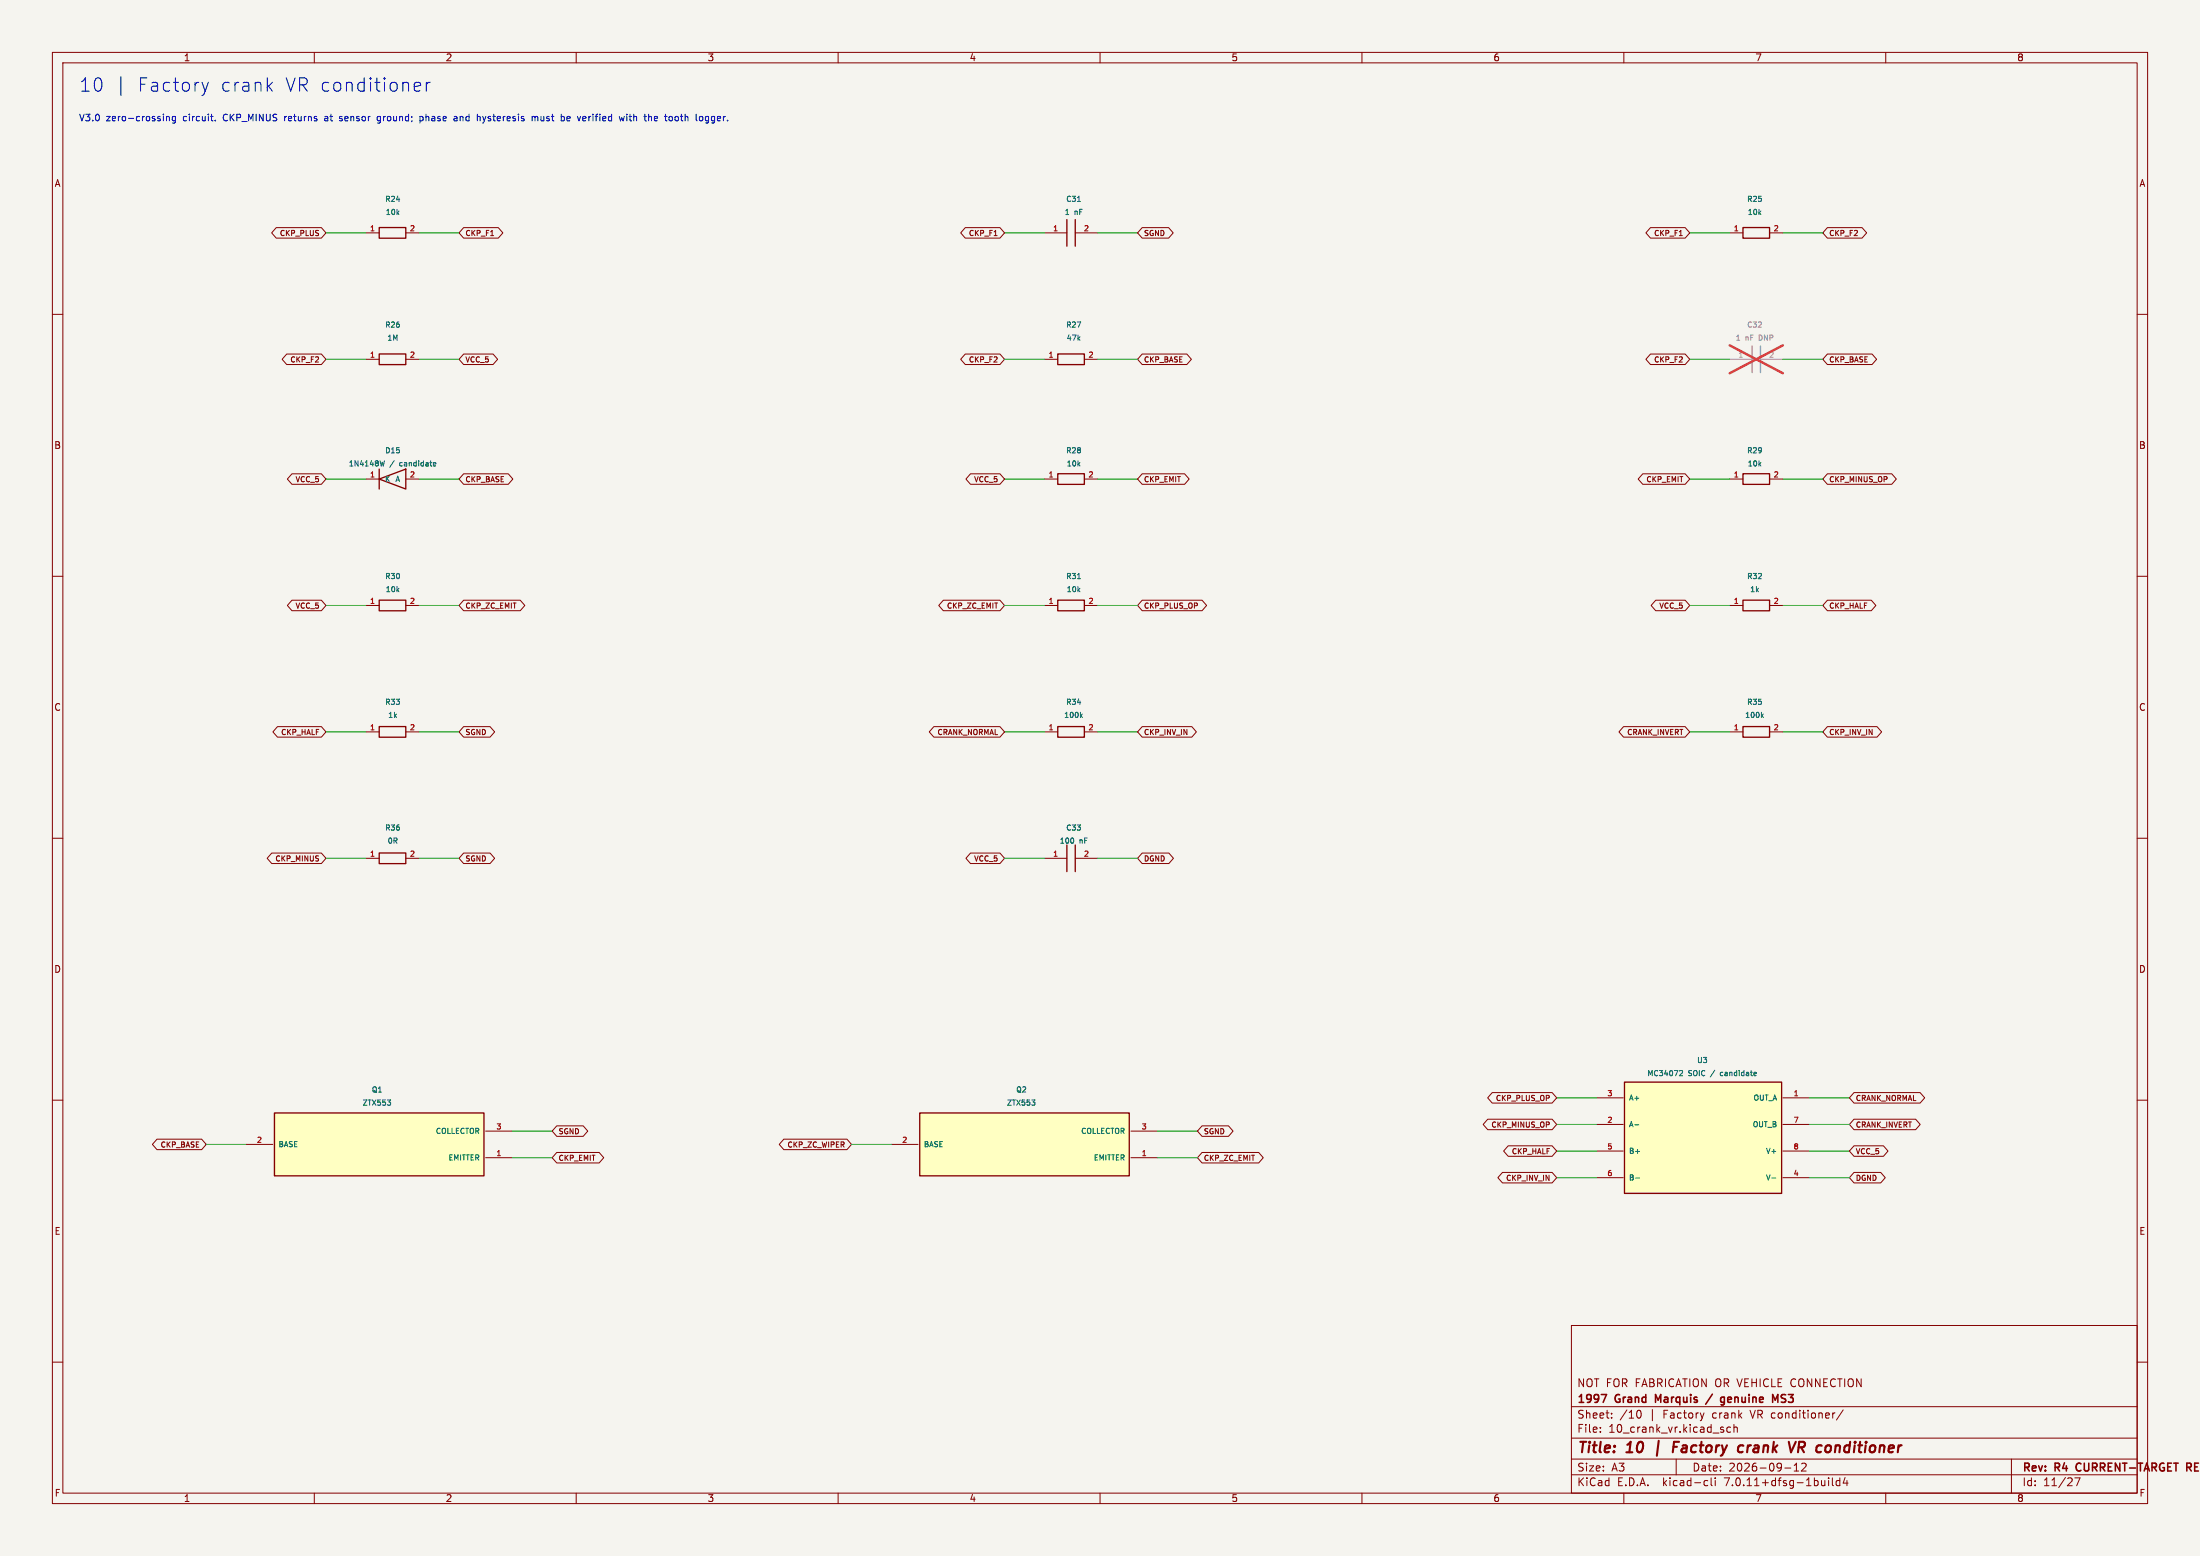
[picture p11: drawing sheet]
(kicad_sch (version 20230121) (generator eeschema) (paper "A3")
(title_block (title "10 | Factory crank VR conditioner") (date "2026-09-12") (rev "R4 CURRENT-TARGET REVIEW") (company "1997 Grand Marquis / genuine MS3") (comment 1 "NOT FOR FABRICATION OR VEHICLE CONNECTION"))
(lib_symbols
(symbol "GM97:C" (pin_names (offset 1.016)) (in_bom yes) (on_board yes)
(property "Reference" "C" (at 0 9 0) (effects (font (size 1.27 1.27))))
(property "Value" "C" (at 0 6 0) (effects (font (size 1.27 1.27))))
(property "Footprint" "Capacitor_SMD:C_0805_2012Metric" (at 0 0 0) (effects (font (size 1.27 1.27)) hide))
(symbol "C_0_1" (polyline (pts (xy -0.8 -2.54)(xy -0.8 2.54)) (stroke (width 0.254) (type default)) (fill (type none)))(polyline (pts (xy 0.8 -2.54)(xy 0.8 2.54)) (stroke (width 0.254) (type default)) (fill (type none))))
(symbol "C_1_1" (pin passive line (at -5.08 0 0) (length 4.28) (name "~" (effects (font (size 1.0 1.0)))) (number "1" (effects (font (size 1.0 1.0)))))
(pin passive line (at 5.08 0 180) (length 4.28) (name "~" (effects (font (size 1.0 1.0)))) (number "2" (effects (font (size 1.0 1.0)))))))
(symbol "GM97:D" (pin_names (offset 1.016)) (in_bom yes) (on_board yes)
(property "Reference" "D" (at 0 9 0) (effects (font (size 1.27 1.27))))
(property "Value" "D" (at 0 6 0) (effects (font (size 1.27 1.27))))
(property "Footprint" "" (at 0 0 0) (effects (font (size 1.27 1.27)) hide))
(symbol "D_0_1" (polyline (pts (xy 2.54 1.905)(xy 2.54 -1.905)(xy -2.54 0)(xy 2.54 1.905)) (stroke (width 0.254) (type default)) (fill (type none)))(polyline (pts (xy -2.54 -1.905)(xy -2.54 1.905)) (stroke (width 0.254) (type default)) (fill (type none))))
(symbol "D_1_1" (pin passive line (at -5.08 0 0) (length 2.54) (name "K" (effects (font (size 1.0 1.0)))) (number "1" (effects (font (size 1.0 1.0)))))
(pin passive line (at 5.08 0 180) (length 2.54) (name "A" (effects (font (size 1.0 1.0)))) (number "2" (effects (font (size 1.0 1.0)))))))
(symbol "GM97:DUAL_OPAMP" (pin_names (offset 1.016)) (in_bom yes) (on_board yes)
(property "Reference" "U" (at 0 13.620000000000001 0) (effects (font (size 1.27 1.27))))
(property "Value" "DUAL_OPAMP" (at 0 10.620000000000001 0) (effects (font (size 1.27 1.27))))
(property "Footprint" "" (at 0 0 0) (effects (font (size 1.27 1.27)) hide))
(symbol "DUAL_OPAMP_0_1" (rectangle (start -15 10.620000000000001) (end 15 -10.620000000000001) (stroke (width 0.254) (type default)) (fill (type background))))
(symbol "DUAL_OPAMP_1_1" (pin input line (at -20.32 7.62 0) (length 5.08) (name "A+" (effects (font (size 1.0 1.0)))) (number "3" (effects (font (size 1.0 1.0)))))
(pin input line (at -20.32 2.54 0) (length 5.08) (name "A-" (effects (font (size 1.0 1.0)))) (number "2" (effects (font (size 1.0 1.0)))))
(pin input line (at -20.32 -2.54 0) (length 5.08) (name "B+" (effects (font (size 1.0 1.0)))) (number "5" (effects (font (size 1.0 1.0)))))
(pin input line (at -20.32 -7.62 0) (length 5.08) (name "B-" (effects (font (size 1.0 1.0)))) (number "6" (effects (font (size 1.0 1.0)))))
(pin output line (at 20.32 7.62 180) (length 5.08) (name "OUT_A" (effects (font (size 1.0 1.0)))) (number "1" (effects (font (size 1.0 1.0)))))
(pin output line (at 20.32 2.54 180) (length 5.08) (name "OUT_B" (effects (font (size 1.0 1.0)))) (number "7" (effects (font (size 1.0 1.0)))))
(pin power_in line (at 20.32 -2.54 180) (length 5.08) (name "V+" (effects (font (size 1.0 1.0)))) (number "8" (effects (font (size 1.0 1.0)))))
(pin power_in line (at 20.32 -7.62 180) (length 5.08) (name "V-" (effects (font (size 1.0 1.0)))) (number "4" (effects (font (size 1.0 1.0)))))))
(symbol "GM97:R" (pin_names (offset 1.016)) (in_bom yes) (on_board yes)
(property "Reference" "R" (at 0 9 0) (effects (font (size 1.27 1.27))))
(property "Value" "R" (at 0 6 0) (effects (font (size 1.27 1.27))))
(property "Footprint" "Resistor_SMD:R_0805_2012Metric" (at 0 0 0) (effects (font (size 1.27 1.27)) hide))
(symbol "R_0_1" (rectangle (start -2.54 1.016) (end 2.54 -1.016) (stroke (width 0.254) (type default)) (fill (type none))))
(symbol "R_1_1" (pin passive line (at -5.08 0 0) (length 2.54) (name "~" (effects (font (size 1.0 1.0)))) (number "1" (effects (font (size 1.0 1.0)))))
(pin passive line (at 5.08 0 180) (length 2.54) (name "~" (effects (font (size 1.0 1.0)))) (number "2" (effects (font (size 1.0 1.0)))))))
(symbol "GM97:ZTX553" (pin_names (offset 1.016)) (in_bom yes) (on_board yes)
(property "Reference" "Q" (at 0 9 0) (effects (font (size 1.27 1.27))))
(property "Value" "ZTX553" (at 0 6 0) (effects (font (size 1.27 1.27))))
(property "Footprint" "" (at 0 0 0) (effects (font (size 1.27 1.27)) hide))
(symbol "ZTX553_0_1" (rectangle (start -20 6) (end 20 -6) (stroke (width 0.254) (type default)) (fill (type background))))
(symbol "ZTX553_1_1" (pin input line (at -25.4 0 0) (length 5.08) (name "BASE" (effects (font (size 1.0 1.0)))) (number "2" (effects (font (size 1.0 1.0)))))
(pin passive line (at 25.4 2.54 180) (length 5.08) (name "COLLECTOR" (effects (font (size 1.0 1.0)))) (number "3" (effects (font (size 1.0 1.0)))))
(pin passive line (at 25.4 -2.54 180) (length 5.08) (name "EMITTER" (effects (font (size 1.0 1.0)))) (number "1" (effects (font (size 1.0 1.0))))))))
(text "10 | Factory crank VR conditioner" (at 15 15 0) (effects (font (size 2.54 2.54)) (justify left top)))
(text "V3.0 zero-crossing circuit. CKP_MINUS returns at sensor ground; phase and hysteresis must be verified with the tooth logger." (at 15 22 0) (effects (font (size 1.27 1.27)) (justify left top)))
(symbol (lib_id "GM97:R") (at 74.93 44.45 0) (unit 1) (dnp no) (in_bom yes) (on_board yes)
(property "Reference" "R24" (at 75 38 0) (effects (font (size 1.0 1.0))))
(property "Value" "10k" (at 75 40.5 0) (effects (font (size 1.0 1.0))))
(property "Footprint" "GM97_Layout:R_0805_2012Metric" (at 75 44 0) (effects (font (size 1.0 1.0)) hide))
(property "Population" "FIT - REVIEW" (at 75 44 0) (effects (font (size 1.0 1.0)) hide))
(property "Purpose" "" (at 75 44 0) (effects (font (size 1.0 1.0)) hide)))
(wire (pts (xy 69.85 44.45) (xy 62.23 44.45)) (stroke (width 0) (type default)))
(global_label "CKP_PLUS" (shape bidirectional) (at 62.23 44.45 180) (effects (font (size 1 1)) (justify right)))
(wire (pts (xy 80.01 44.45) (xy 87.63 44.45)) (stroke (width 0) (type default)))
(global_label "CKP_F1" (shape bidirectional) (at 87.63 44.45 0) (effects (font (size 1 1)) (justify left)))
(symbol (lib_id "GM97:C") (at 204.47 44.45 0) (unit 1) (dnp no) (in_bom yes) (on_board yes)
(property "Reference" "C31" (at 205 38 0) (effects (font (size 1.0 1.0))))
(property "Value" "1 nF" (at 205 40.5 0) (effects (font (size 1.0 1.0))))
(property "Footprint" "GM97_Layout:C_0805_2012Metric" (at 205 44 0) (effects (font (size 1.0 1.0)) hide))
(property "Population" "FIT - REVIEW" (at 205 44 0) (effects (font (size 1.0 1.0)) hide))
(property "Purpose" "" (at 205 44 0) (effects (font (size 1.0 1.0)) hide)))
(wire (pts (xy 199.39 44.45) (xy 191.77 44.45)) (stroke (width 0) (type default)))
(global_label "CKP_F1" (shape bidirectional) (at 191.77 44.45 180) (effects (font (size 1 1)) (justify right)))
(wire (pts (xy 209.55 44.45) (xy 217.17 44.45)) (stroke (width 0) (type default)))
(global_label "SGND" (shape bidirectional) (at 217.17 44.45 0) (effects (font (size 1 1)) (justify left)))
(symbol (lib_id "GM97:R") (at 335.28 44.45 0) (unit 1) (dnp no) (in_bom yes) (on_board yes)
(property "Reference" "R25" (at 335 38 0) (effects (font (size 1.0 1.0))))
(property "Value" "10k" (at 335 40.5 0) (effects (font (size 1.0 1.0))))
(property "Footprint" "GM97_Layout:R_0805_2012Metric" (at 335 44 0) (effects (font (size 1.0 1.0)) hide))
(property "Population" "FIT - REVIEW" (at 335 44 0) (effects (font (size 1.0 1.0)) hide))
(property "Purpose" "" (at 335 44 0) (effects (font (size 1.0 1.0)) hide)))
(wire (pts (xy 330.2 44.45) (xy 322.58 44.45)) (stroke (width 0) (type default)))
(global_label "CKP_F1" (shape bidirectional) (at 322.58 44.45 180) (effects (font (size 1 1)) (justify right)))
(wire (pts (xy 340.36 44.45) (xy 347.98 44.45)) (stroke (width 0) (type default)))
(global_label "CKP_F2" (shape bidirectional) (at 347.98 44.45 0) (effects (font (size 1 1)) (justify left)))
(symbol (lib_id "GM97:R") (at 74.93 68.58 0) (unit 1) (dnp no) (in_bom yes) (on_board yes)
(property "Reference" "R26" (at 75 62 0) (effects (font (size 1.0 1.0))))
(property "Value" "1M" (at 75 64.5 0) (effects (font (size 1.0 1.0))))
(property "Footprint" "GM97_Layout:R_0805_2012Metric" (at 75 68 0) (effects (font (size 1.0 1.0)) hide))
(property "Population" "FIT - REVIEW" (at 75 68 0) (effects (font (size 1.0 1.0)) hide))
(property "Purpose" "" (at 75 68 0) (effects (font (size 1.0 1.0)) hide)))
(wire (pts (xy 69.85 68.58) (xy 62.23 68.58)) (stroke (width 0) (type default)))
(global_label "CKP_F2" (shape bidirectional) (at 62.23 68.58 180) (effects (font (size 1 1)) (justify right)))
(wire (pts (xy 80.01 68.58) (xy 87.63 68.58)) (stroke (width 0) (type default)))
(global_label "VCC_5" (shape bidirectional) (at 87.63 68.58 0) (effects (font (size 1 1)) (justify left)))
(symbol (lib_id "GM97:R") (at 204.47 68.58 0) (unit 1) (dnp no) (in_bom yes) (on_board yes)
(property "Reference" "R27" (at 205 62 0) (effects (font (size 1.0 1.0))))
(property "Value" "47k" (at 205 64.5 0) (effects (font (size 1.0 1.0))))
(property "Footprint" "GM97_Layout:R_0805_2012Metric" (at 205 68 0) (effects (font (size 1.0 1.0)) hide))
(property "Population" "FIT - REVIEW" (at 205 68 0) (effects (font (size 1.0 1.0)) hide))
(property "Purpose" "" (at 205 68 0) (effects (font (size 1.0 1.0)) hide)))
(wire (pts (xy 199.39 68.58) (xy 191.77 68.58)) (stroke (width 0) (type default)))
(global_label "CKP_F2" (shape bidirectional) (at 191.77 68.58 180) (effects (font (size 1 1)) (justify right)))
(wire (pts (xy 209.55 68.58) (xy 217.17 68.58)) (stroke (width 0) (type default)))
(global_label "CKP_BASE" (shape bidirectional) (at 217.17 68.58 0) (effects (font (size 1 1)) (justify left)))
(symbol (lib_id "GM97:C") (at 335.28 68.58 0) (unit 1) (dnp yes) (in_bom yes) (on_board yes)
(property "Reference" "C32" (at 335 62 0) (effects (font (size 1.0 1.0))))
(property "Value" "1 nF DNP" (at 335 64.5 0) (effects (font (size 1.0 1.0))))
(property "Footprint" "GM97_Layout:C_0805_2012Metric" (at 335 68 0) (effects (font (size 1.0 1.0)) hide))
(property "Population" "DNP / OPTION" (at 335 68 0) (effects (font (size 1.0 1.0)) hide))
(property "Purpose" "Original optional high-frequency shunt" (at 335 68 0) (effects (font (size 1.0 1.0)) hide)))
(wire (pts (xy 330.2 68.58) (xy 322.58 68.58)) (stroke (width 0) (type default)))
(global_label "CKP_F2" (shape bidirectional) (at 322.58 68.58 180) (effects (font (size 1 1)) (justify right)))
(wire (pts (xy 340.36 68.58) (xy 347.98 68.58)) (stroke (width 0) (type default)))
(global_label "CKP_BASE" (shape bidirectional) (at 347.98 68.58 0) (effects (font (size 1 1)) (justify left)))
(symbol (lib_id "GM97:D") (at 74.93 91.44 0) (unit 1) (dnp no) (in_bom yes) (on_board yes)
(property "Reference" "D15" (at 75 86 0) (effects (font (size 1.0 1.0))))
(property "Value" "1N4148W / candidate" (at 75 88.5 0) (effects (font (size 1.0 1.0))))
(property "Footprint" "GM97_Layout:D_SOD-123" (at 75 92 0) (effects (font (size 1.0 1.0)) hide))
(property "Population" "FIT - REVIEW" (at 75 92 0) (effects (font (size 1.0 1.0)) hide))
(property "Purpose" "" (at 75 92 0) (effects (font (size 1.0 1.0)) hide)))
(wire (pts (xy 69.85 91.44) (xy 62.23 91.44)) (stroke (width 0) (type default)))
(global_label "VCC_5" (shape bidirectional) (at 62.23 91.44 180) (effects (font (size 1 1)) (justify right)))
(wire (pts (xy 80.01 91.44) (xy 87.63 91.44)) (stroke (width 0) (type default)))
(global_label "CKP_BASE" (shape bidirectional) (at 87.63 91.44 0) (effects (font (size 1 1)) (justify left)))
(symbol (lib_id "GM97:R") (at 204.47 91.44 0) (unit 1) (dnp no) (in_bom yes) (on_board yes)
(property "Reference" "R28" (at 205 86 0) (effects (font (size 1.0 1.0))))
(property "Value" "10k" (at 205 88.5 0) (effects (font (size 1.0 1.0))))
(property "Footprint" "GM97_Layout:R_0805_2012Metric" (at 205 92 0) (effects (font (size 1.0 1.0)) hide))
(property "Population" "FIT - REVIEW" (at 205 92 0) (effects (font (size 1.0 1.0)) hide))
(property "Purpose" "" (at 205 92 0) (effects (font (size 1.0 1.0)) hide)))
(wire (pts (xy 199.39 91.44) (xy 191.77 91.44)) (stroke (width 0) (type default)))
(global_label "VCC_5" (shape bidirectional) (at 191.77 91.44 180) (effects (font (size 1 1)) (justify right)))
(wire (pts (xy 209.55 91.44) (xy 217.17 91.44)) (stroke (width 0) (type default)))
(global_label "CKP_EMIT" (shape bidirectional) (at 217.17 91.44 0) (effects (font (size 1 1)) (justify left)))
(symbol (lib_id "GM97:R") (at 335.28 91.44 0) (unit 1) (dnp no) (in_bom yes) (on_board yes)
(property "Reference" "R29" (at 335 86 0) (effects (font (size 1.0 1.0))))
(property "Value" "10k" (at 335 88.5 0) (effects (font (size 1.0 1.0))))
(property "Footprint" "GM97_Layout:R_0805_2012Metric" (at 335 92 0) (effects (font (size 1.0 1.0)) hide))
(property "Population" "FIT - REVIEW" (at 335 92 0) (effects (font (size 1.0 1.0)) hide))
(property "Purpose" "" (at 335 92 0) (effects (font (size 1.0 1.0)) hide)))
(wire (pts (xy 330.2 91.44) (xy 322.58 91.44)) (stroke (width 0) (type default)))
(global_label "CKP_EMIT" (shape bidirectional) (at 322.58 91.44 180) (effects (font (size 1 1)) (justify right)))
(wire (pts (xy 340.36 91.44) (xy 347.98 91.44)) (stroke (width 0) (type default)))
(global_label "CKP_MINUS_OP" (shape bidirectional) (at 347.98 91.44 0) (effects (font (size 1 1)) (justify left)))
(symbol (lib_id "GM97:R") (at 74.93 115.57 0) (unit 1) (dnp no) (in_bom yes) (on_board yes)
(property "Reference" "R30" (at 75 110 0) (effects (font (size 1.0 1.0))))
(property "Value" "10k" (at 75 112.5 0) (effects (font (size 1.0 1.0))))
(property "Footprint" "GM97_Layout:R_0805_2012Metric" (at 75 116 0) (effects (font (size 1.0 1.0)) hide))
(property "Population" "FIT - REVIEW" (at 75 116 0) (effects (font (size 1.0 1.0)) hide))
(property "Purpose" "" (at 75 116 0) (effects (font (size 1.0 1.0)) hide)))
(wire (pts (xy 69.85 115.57) (xy 62.23 115.57)) (stroke (width 0) (type default)))
(global_label "VCC_5" (shape bidirectional) (at 62.23 115.57 180) (effects (font (size 1 1)) (justify right)))
(wire (pts (xy 80.01 115.57) (xy 87.63 115.57)) (stroke (width 0) (type default)))
(global_label "CKP_ZC_EMIT" (shape bidirectional) (at 87.63 115.57 0) (effects (font (size 1 1)) (justify left)))
(symbol (lib_id "GM97:R") (at 204.47 115.57 0) (unit 1) (dnp no) (in_bom yes) (on_board yes)
(property "Reference" "R31" (at 205 110 0) (effects (font (size 1.0 1.0))))
(property "Value" "10k" (at 205 112.5 0) (effects (font (size 1.0 1.0))))
(property "Footprint" "GM97_Layout:R_0805_2012Metric" (at 205 116 0) (effects (font (size 1.0 1.0)) hide))
(property "Population" "FIT - REVIEW" (at 205 116 0) (effects (font (size 1.0 1.0)) hide))
(property "Purpose" "" (at 205 116 0) (effects (font (size 1.0 1.0)) hide)))
(wire (pts (xy 199.39 115.57) (xy 191.77 115.57)) (stroke (width 0) (type default)))
(global_label "CKP_ZC_EMIT" (shape bidirectional) (at 191.77 115.57 180) (effects (font (size 1 1)) (justify right)))
(wire (pts (xy 209.55 115.57) (xy 217.17 115.57)) (stroke (width 0) (type default)))
(global_label "CKP_PLUS_OP" (shape bidirectional) (at 217.17 115.57 0) (effects (font (size 1 1)) (justify left)))
(symbol (lib_id "GM97:R") (at 335.28 115.57 0) (unit 1) (dnp no) (in_bom yes) (on_board yes)
(property "Reference" "R32" (at 335 110 0) (effects (font (size 1.0 1.0))))
(property "Value" "1k" (at 335 112.5 0) (effects (font (size 1.0 1.0))))
(property "Footprint" "GM97_Layout:R_0805_2012Metric" (at 335 116 0) (effects (font (size 1.0 1.0)) hide))
(property "Population" "FIT - REVIEW" (at 335 116 0) (effects (font (size 1.0 1.0)) hide))
(property "Purpose" "" (at 335 116 0) (effects (font (size 1.0 1.0)) hide)))
(wire (pts (xy 330.2 115.57) (xy 322.58 115.57)) (stroke (width 0) (type default)))
(global_label "VCC_5" (shape bidirectional) (at 322.58 115.57 180) (effects (font (size 1 1)) (justify right)))
(wire (pts (xy 340.36 115.57) (xy 347.98 115.57)) (stroke (width 0) (type default)))
(global_label "CKP_HALF" (shape bidirectional) (at 347.98 115.57 0) (effects (font (size 1 1)) (justify left)))
(symbol (lib_id "GM97:R") (at 74.93 139.7 0) (unit 1) (dnp no) (in_bom yes) (on_board yes)
(property "Reference" "R33" (at 75 134 0) (effects (font (size 1.0 1.0))))
(property "Value" "1k" (at 75 136.5 0) (effects (font (size 1.0 1.0))))
(property "Footprint" "GM97_Layout:R_0805_2012Metric" (at 75 140 0) (effects (font (size 1.0 1.0)) hide))
(property "Population" "FIT - REVIEW" (at 75 140 0) (effects (font (size 1.0 1.0)) hide))
(property "Purpose" "" (at 75 140 0) (effects (font (size 1.0 1.0)) hide)))
(wire (pts (xy 69.85 139.7) (xy 62.23 139.7)) (stroke (width 0) (type default)))
(global_label "CKP_HALF" (shape bidirectional) (at 62.23 139.7 180) (effects (font (size 1 1)) (justify right)))
(wire (pts (xy 80.01 139.7) (xy 87.63 139.7)) (stroke (width 0) (type default)))
(global_label "SGND" (shape bidirectional) (at 87.63 139.7 0) (effects (font (size 1 1)) (justify left)))
(symbol (lib_id "GM97:R") (at 204.47 139.7 0) (unit 1) (dnp no) (in_bom yes) (on_board yes)
(property "Reference" "R34" (at 205 134 0) (effects (font (size 1.0 1.0))))
(property "Value" "100k" (at 205 136.5 0) (effects (font (size 1.0 1.0))))
(property "Footprint" "GM97_Layout:R_0805_2012Metric" (at 205 140 0) (effects (font (size 1.0 1.0)) hide))
(property "Population" "FIT - REVIEW" (at 205 140 0) (effects (font (size 1.0 1.0)) hide))
(property "Purpose" "" (at 205 140 0) (effects (font (size 1.0 1.0)) hide)))
(wire (pts (xy 199.39 139.7) (xy 191.77 139.7)) (stroke (width 0) (type default)))
(global_label "CRANK_NORMAL" (shape bidirectional) (at 191.77 139.7 180) (effects (font (size 1 1)) (justify right)))
(wire (pts (xy 209.55 139.7) (xy 217.17 139.7)) (stroke (width 0) (type default)))
(global_label "CKP_INV_IN" (shape bidirectional) (at 217.17 139.7 0) (effects (font (size 1 1)) (justify left)))
(symbol (lib_id "GM97:R") (at 335.28 139.7 0) (unit 1) (dnp no) (in_bom yes) (on_board yes)
(property "Reference" "R35" (at 335 134 0) (effects (font (size 1.0 1.0))))
(property "Value" "100k" (at 335 136.5 0) (effects (font (size 1.0 1.0))))
(property "Footprint" "GM97_Layout:R_0805_2012Metric" (at 335 140 0) (effects (font (size 1.0 1.0)) hide))
(property "Population" "FIT - REVIEW" (at 335 140 0) (effects (font (size 1.0 1.0)) hide))
(property "Purpose" "" (at 335 140 0) (effects (font (size 1.0 1.0)) hide)))
(wire (pts (xy 330.2 139.7) (xy 322.58 139.7)) (stroke (width 0) (type default)))
(global_label "CRANK_INVERT" (shape bidirectional) (at 322.58 139.7 180) (effects (font (size 1 1)) (justify right)))
(wire (pts (xy 340.36 139.7) (xy 347.98 139.7)) (stroke (width 0) (type default)))
(global_label "CKP_INV_IN" (shape bidirectional) (at 347.98 139.7 0) (effects (font (size 1 1)) (justify left)))
(symbol (lib_id "GM97:R") (at 74.93 163.83 0) (unit 1) (dnp no) (in_bom yes) (on_board yes)
(property "Reference" "R36" (at 75 158 0) (effects (font (size 1.0 1.0))))
(property "Value" "0R" (at 75 160.5 0) (effects (font (size 1.0 1.0))))
(property "Footprint" "GM97_Layout:R_0805_2012Metric" (at 75 164 0) (effects (font (size 1.0 1.0)) hide))
(property "Population" "FIT - REVIEW" (at 75 164 0) (effects (font (size 1.0 1.0)) hide))
(property "Purpose" "Sensor return reference; verify polarity and no shared load current" (at 75 164 0) (effects (font (size 1.0 1.0)) hide)))
(wire (pts (xy 69.85 163.83) (xy 62.23 163.83)) (stroke (width 0) (type default)))
(global_label "CKP_MINUS" (shape bidirectional) (at 62.23 163.83 180) (effects (font (size 1 1)) (justify right)))
(wire (pts (xy 80.01 163.83) (xy 87.63 163.83)) (stroke (width 0) (type default)))
(global_label "SGND" (shape bidirectional) (at 87.63 163.83 0) (effects (font (size 1 1)) (justify left)))
(symbol (lib_id "GM97:C") (at 204.47 163.83 0) (unit 1) (dnp no) (in_bom yes) (on_board yes)
(property "Reference" "C33" (at 205 158 0) (effects (font (size 1.0 1.0))))
(property "Value" "100 nF" (at 205 160.5 0) (effects (font (size 1.0 1.0))))
(property "Footprint" "GM97_Layout:C_0805_2012Metric" (at 205 164 0) (effects (font (size 1.0 1.0)) hide))
(property "Population" "FIT - REVIEW" (at 205 164 0) (effects (font (size 1.0 1.0)) hide))
(property "Purpose" "" (at 205 164 0) (effects (font (size 1.0 1.0)) hide)))
(wire (pts (xy 199.39 163.83) (xy 191.77 163.83)) (stroke (width 0) (type default)))
(global_label "VCC_5" (shape bidirectional) (at 191.77 163.83 180) (effects (font (size 1 1)) (justify right)))
(wire (pts (xy 209.55 163.83) (xy 217.17 163.83)) (stroke (width 0) (type default)))
(global_label "DGND" (shape bidirectional) (at 217.17 163.83 0) (effects (font (size 1 1)) (justify left)))
(symbol (lib_id "GM97:ZTX553") (at 72.39 218.44 0) (unit 1) (dnp no) (in_bom yes) (on_board yes)
(property "Reference" "Q1" (at 72 208 0) (effects (font (size 1.0 1.0))))
(property "Value" "ZTX553" (at 72 210.5 0) (effects (font (size 1.0 1.0))))
(property "Footprint" "GM97_Layout:TO-92_Inline" (at 72 218 0) (effects (font (size 1.0 1.0)) hide))
(property "Population" "FIT - REVIEW" (at 72 218 0) (effects (font (size 1.0 1.0)) hide))
(property "Purpose" "" (at 72 218 0) (effects (font (size 1.0 1.0)) hide)))
(wire (pts (xy 46.99 218.44) (xy 39.37 218.44)) (stroke (width 0) (type default)))
(global_label "CKP_BASE" (shape bidirectional) (at 39.37 218.44 180) (effects (font (size 1 1)) (justify right)))
(wire (pts (xy 97.79 215.9) (xy 105.41 215.9)) (stroke (width 0) (type default)))
(global_label "SGND" (shape bidirectional) (at 105.41 215.9 0) (effects (font (size 1 1)) (justify left)))
(wire (pts (xy 97.79 220.98) (xy 105.41 220.98)) (stroke (width 0) (type default)))
(global_label "CKP_EMIT" (shape bidirectional) (at 105.41 220.98 0) (effects (font (size 1 1)) (justify left)))
(symbol (lib_id "GM97:ZTX553") (at 195.58 218.44 0) (unit 1) (dnp no) (in_bom yes) (on_board yes)
(property "Reference" "Q2" (at 195 208 0) (effects (font (size 1.0 1.0))))
(property "Value" "ZTX553" (at 195 210.5 0) (effects (font (size 1.0 1.0))))
(property "Footprint" "GM97_Layout:TO-92_Inline" (at 195 218 0) (effects (font (size 1.0 1.0)) hide))
(property "Population" "FIT - REVIEW" (at 195 218 0) (effects (font (size 1.0 1.0)) hide))
(property "Purpose" "" (at 195 218 0) (effects (font (size 1.0 1.0)) hide)))
(wire (pts (xy 170.18 218.44) (xy 162.56 218.44)) (stroke (width 0) (type default)))
(global_label "CKP_ZC_WIPER" (shape bidirectional) (at 162.56 218.44 180) (effects (font (size 1 1)) (justify right)))
(wire (pts (xy 220.98 215.9) (xy 228.6 215.9)) (stroke (width 0) (type default)))
(global_label "SGND" (shape bidirectional) (at 228.6 215.9 0) (effects (font (size 1 1)) (justify left)))
(wire (pts (xy 220.98 220.98) (xy 228.6 220.98)) (stroke (width 0) (type default)))
(global_label "CKP_ZC_EMIT" (shape bidirectional) (at 228.6 220.98 0) (effects (font (size 1 1)) (justify left)))
(symbol (lib_id "GM97:DUAL_OPAMP") (at 325.12 217.17 0) (unit 1) (dnp no) (in_bom yes) (on_board yes)
(property "Reference" "U3" (at 325 202.38 0) (effects (font (size 1.0 1.0))))
(property "Value" "MC34072 SOIC / candidate" (at 325 204.88 0) (effects (font (size 1.0 1.0))))
(property "Footprint" "GM97_Layout:SOIC-8_3.9x4.9mm_P1.27mm" (at 325 217 0) (effects (font (size 1.0 1.0)) hide))
(property "Population" "FIT - REVIEW" (at 325 217 0) (effects (font (size 1.0 1.0)) hide))
(property "Purpose" "" (at 325 217 0) (effects (font (size 1.0 1.0)) hide)))
(wire (pts (xy 304.8 209.55) (xy 297.18 209.55)) (stroke (width 0) (type default)))
(global_label "CKP_PLUS_OP" (shape bidirectional) (at 297.18 209.55 180) (effects (font (size 1 1)) (justify right)))
(wire (pts (xy 304.8 214.63) (xy 297.18 214.63)) (stroke (width 0) (type default)))
(global_label "CKP_MINUS_OP" (shape bidirectional) (at 297.18 214.63 180) (effects (font (size 1 1)) (justify right)))
(wire (pts (xy 304.8 219.71) (xy 297.18 219.71)) (stroke (width 0) (type default)))
(global_label "CKP_HALF" (shape bidirectional) (at 297.18 219.71 180) (effects (font (size 1 1)) (justify right)))
(wire (pts (xy 304.8 224.79) (xy 297.18 224.79)) (stroke (width 0) (type default)))
(global_label "CKP_INV_IN" (shape bidirectional) (at 297.18 224.79 180) (effects (font (size 1 1)) (justify right)))
(wire (pts (xy 345.44 209.55) (xy 353.06 209.55)) (stroke (width 0) (type default)))
(global_label "CRANK_NORMAL" (shape bidirectional) (at 353.06 209.55 0) (effects (font (size 1 1)) (justify left)))
(wire (pts (xy 345.44 214.63) (xy 353.06 214.63)) (stroke (width 0) (type default)))
(global_label "CRANK_INVERT" (shape bidirectional) (at 353.06 214.63 0) (effects (font (size 1 1)) (justify left)))
(wire (pts (xy 345.44 219.71) (xy 353.06 219.71)) (stroke (width 0) (type default)))
(global_label "VCC_5" (shape bidirectional) (at 353.06 219.71 0) (effects (font (size 1 1)) (justify left)))
(wire (pts (xy 345.44 224.79) (xy 353.06 224.79)) (stroke (width 0) (type default)))
(global_label "DGND" (shape bidirectional) (at 353.06 224.79 0) (effects (font (size 1 1)) (justify left))))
